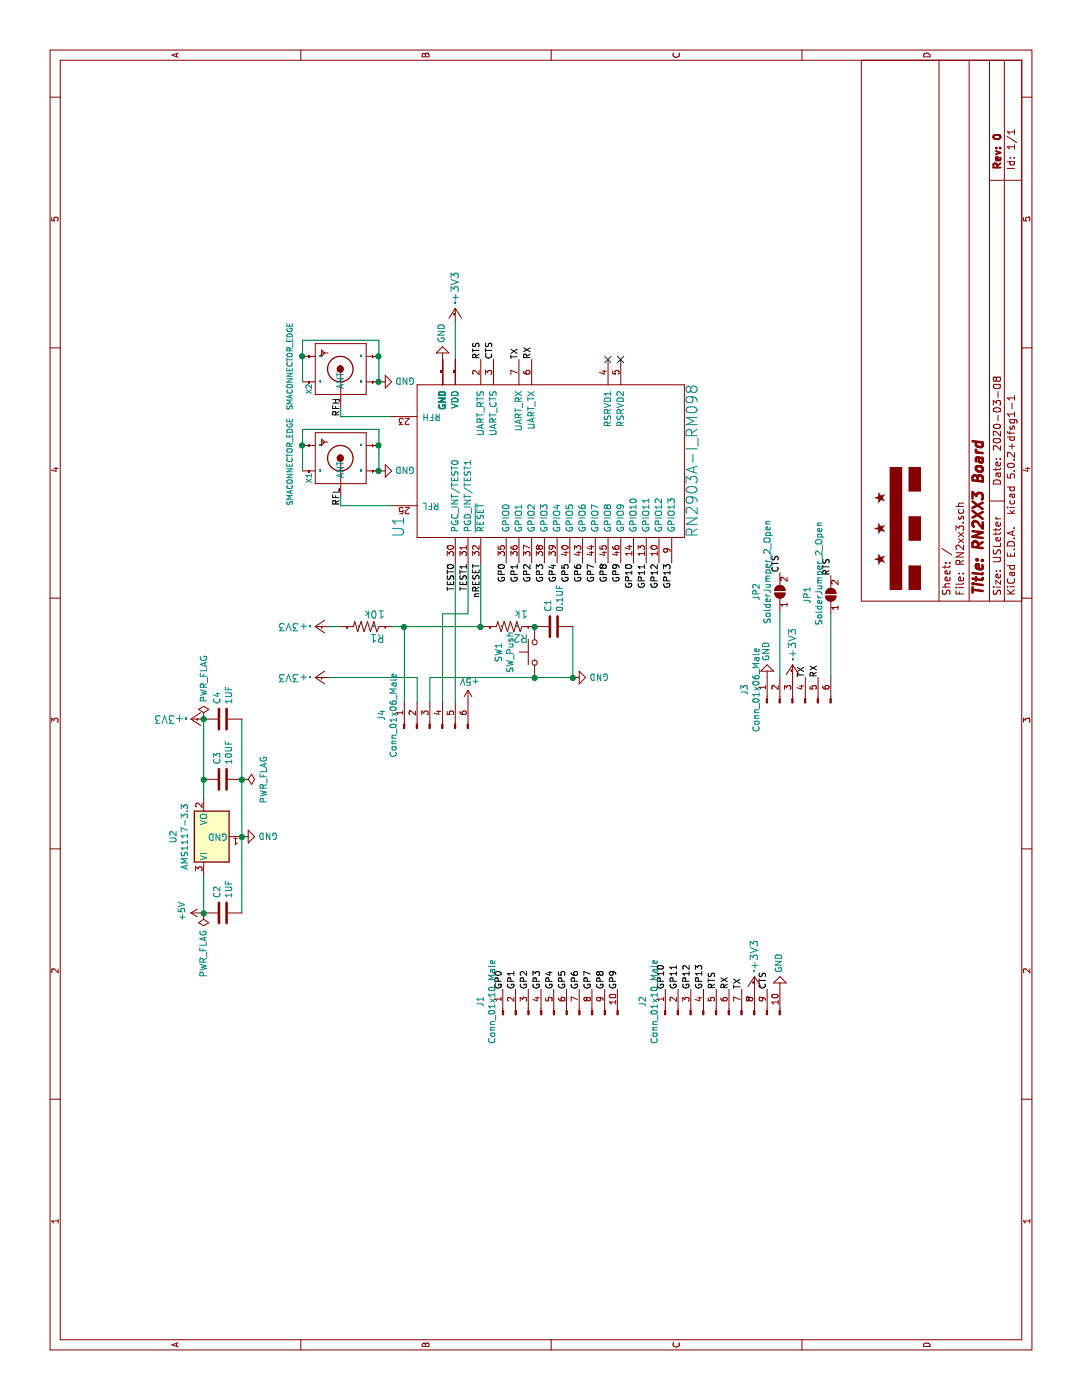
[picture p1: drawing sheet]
EESchema Schematic File Version 4
LIBS:RN2xx3-cache
EELAYER 26 0
EELAYER END
$Descr USLetter 11000 8500
encoding utf-8
Sheet 1 1
Title "RN2XX3 Board"
Date "2020-03-08"
Rev "0"
Comp ""
Comment1 ""
Comment2 ""
Comment3 ""
Comment4 ""
$EndDescr
Text Label 7725 2675 0    50   ~ 0
RFH
Wire Wire Line
	7725 3075 7725 2675
Wire Wire Line
	5675 3375 5675 4200
Wire Wire Line
	8475 3575 8175 3575
Wire Wire Line
	6075 2575 6075 2675
Wire Wire Line
	5675 3275 5675 2575
Wire Wire Line
	6575 3775 6075 3775
Wire Wire Line
	6075 3775 6075 3175
Wire Wire Line
	6075 3175 5475 3175
Wire Wire Line
	6075 3175 6075 3075
Connection ~ 6075 3175
Wire Wire Line
	6575 3675 6175 3675
Wire Wire Line
	6175 3675 6175 3475
Wire Wire Line
	6175 3475 5475 3475
Wire Wire Line
	6575 3575 5475 3575
$Comp
L RN2xx3-rescue:LETTER_L-dongle-eagle-import-RN2903_Antenna-rescue #FRAME1
U 1 0
P 1000 7900
F 0 "#FRAME1" H 1000 7900 50  0001 C CNN
F 1 "LETTER_L" H 1000 7900 50  0001 C CNN
F 2 "" H 1000 7900 50  0001 C CNN
F 3 "" H 1000 7900 50  0001 C CNN
	1    1000 7900
	1    0    0    -1  
$EndComp
$Comp
L RN2xx3-rescue:R-US_R0603-dongle-eagle-import-RN2903_Antenna-rescue R1
U 1 0
P 6075 2875
F 0 "R1" H 5925 2934 59  0000 L BNN
F 1 "10k" H 5925 2745 59  0000 L BNN
F 2 "Resistor_SMD:R_0603_1608Metric_Pad1.05x0.95mm_HandSolder" H 6075 2875 50  0001 C CNN
F 3 "" H 6075 2875 50  0001 C CNN
	1    6075 2875
	0    -1   -1   0   
$EndComp
$Comp
L RN2xx3-rescue:+3V3-dongle-eagle-import-RN2903_Antenna-rescue #+3V0102
U 1 0
P 6075 2475
F 0 "#+3V0102" H 6075 2475 50  0001 C CNN
F 1 "+3V3" V 6105 2525 59  0000 L BNN
F 2 "" H 6075 2475 50  0001 C CNN
F 3 "" H 6075 2475 50  0001 C CNN
	1    6075 2475
	1    0    0    -1  
$EndComp
$Comp
L RN2xx3-rescue:+3V3-dongle-eagle-import-RN2903_Antenna-rescue #+3V0103
U 1 0
P 5675 2475
F 0 "#+3V0103" H 5675 2475 50  0001 C CNN
F 1 "+3V3" V 5705 2525 59  0000 L BNN
F 2 "" H 5675 2475 50  0001 C CNN
F 3 "" H 5675 2475 50  0001 C CNN
	1    5675 2475
	1    0    0    -1  
$EndComp
$Comp
L power:GND #PWR0101
U 1 1
P 8175 3475
F 0 "#PWR0101" H 8175 3225 50  0001 C CNN
F 1 "GND" V 8180 3347 50  0000 R CNN
F 2 "" H 8175 3475 50  0001 C CNN
F 3 "" H 8175 3475 50  0001 C CNN
	1    8175 3475
	0    -1   -1   0   
$EndComp
$Comp
L RN2xx3-rescue:+3V3-dongle-eagle-import-RN2903_Antenna-rescue #+3V0104
U 1 0
P 8575 3575
F 0 "#+3V0104" H 8575 3575 50  0001 C CNN
F 1 "+3V3" V 8605 3625 59  0000 L BNN
F 2 "" H 8575 3575 50  0001 C CNN
F 3 "" H 8575 3575 50  0001 C CNN
	1    8575 3575
	0    1    1    0   
$EndComp
$Comp
L RN2xx3-rescue:RN2xx3A-I_RM098-dongle-eagle-import-RN2xx3_Antenna-rescue U1
U 1 0
P 7375 4375
F 0 "U1" H 6774 5577 85  0000 L BNN
F 1 "RN2903A-I_RM098" H 6773 3271 85  0000 L BNN
F 2 "User_PCB_Libraries:Microchip_RN2903A-w_3D" H 7375 4375 50  0001 C CNN
F 3 "" H 7375 4375 50  0001 C CNN
	1    7375 4375
	1    0    0    -1  
$EndComp
Wire Wire Line
	5475 3375 5675 3375
Wire Wire Line
	5475 3275 5675 3275
$Comp
L Connector:Conn_01x06_Male J4
U 1 1
P 5275 3375
F 0 "J4" H 5381 3753 50  0000 C CNN
F 1 "Conn_01x06_Male" H 5381 3662 50  0000 C CNN
F 2 "Connector_PinHeader_2.54mm:PinHeader_1x06_P2.54mm_Vertical" H 5275 3375 50  0001 C CNN
F 3 "~" H 5275 3375 50  0001 C CNN
	1    5275 3375
	1    0    0    -1  
$EndComp
Text Label 3225 3950 0    50   ~ 0
GP0
Text Label 3225 4050 0    50   ~ 0
GP1
Text Label 3225 4150 0    50   ~ 0
GP2
Text Label 3225 4250 0    50   ~ 0
GP3
Text Label 3225 4350 0    50   ~ 0
GP4
Text Label 3225 4450 0    50   ~ 0
GP5
Text Label 3225 4650 0    50   ~ 0
GP7
Text Label 3225 4550 0    50   ~ 0
GP6
Text Label 3225 4750 0    50   ~ 0
GP8
Text Label 3225 4850 0    50   ~ 0
GP9
Text Label 3225 5525 0    50   ~ 0
GP13
Text Label 3225 5425 0    50   ~ 0
GP12
Text Label 3225 5325 0    50   ~ 0
GP11
Text Label 3225 5225 0    50   ~ 0
GP10
Text Label 6575 3975 2    50   ~ 0
GP0
Text Label 6575 4075 2    50   ~ 0
GP1
Text Label 6575 4175 2    50   ~ 0
GP2
Text Label 6575 4275 2    50   ~ 0
GP3
Text Label 6575 4375 2    50   ~ 0
GP4
Text Label 6575 4475 2    50   ~ 0
GP5
Text Label 6575 4675 2    50   ~ 0
GP7
Text Label 6575 4575 2    50   ~ 0
GP6
Text Label 6575 4775 2    50   ~ 0
GP8
Text Label 6575 4875 2    50   ~ 0
GP9
Text Label 6575 5075 2    50   ~ 0
GP11
Text Label 6575 4975 2    50   ~ 0
GP10
Text Label 6575 5275 2    50   ~ 0
GP13
Text Label 6575 5175 2    50   ~ 0
GP12
Text Label 6475 6525 0    50   ~ 0
RTS
Text Label 6500 6125 0    50   ~ 0
CTS
Text Label 5675 6325 0    50   ~ 0
TX
Text Label 5675 6425 0    50   ~ 0
RX
Text Label 6575 3575 2    50   ~ 0
TEST0
Text Label 6575 3675 2    50   ~ 0
TEST1
Text Label 6575 3775 2    50   ~ 0
nRESET
$Comp
L Connector:Conn_01x06_Male J3
U 1 1
P 5475 6225
F 0 "J3" H 5581 6603 50  0000 C CNN
F 1 "Conn_01x06_Male" H 5581 6512 50  0000 C CNN
F 2 "Connector_PinHeader_2.54mm:PinHeader_1x06_P2.54mm_Vertical" H 5475 6225 50  0001 C CNN
F 3 "~" H 5475 6225 50  0001 C CNN
	1    5475 6225
	1    0    0    -1  
$EndComp
$Comp
L power:GND #PWR0103
U 1 1
P 5675 6025
F 0 "#PWR0103" H 5675 5775 50  0001 C CNN
F 1 "GND" V 5680 5897 50  0000 R CNN
F 2 "" H 5675 6025 50  0001 C CNN
F 3 "" H 5675 6025 50  0001 C CNN
	1    5675 6025
	0    -1   -1   0   
$EndComp
Text Label 8175 3775 0    50   ~ 0
RTS
Text Label 8175 3875 0    50   ~ 0
CTS
Text Label 8175 4075 0    50   ~ 0
TX
Text Label 8175 4175 0    50   ~ 0
RX
$Comp
L power:GND #PWR0104
U 1 1
P 3225 6125
F 0 "#PWR0104" H 3225 5875 50  0001 C CNN
F 1 "GND" V 3230 5997 50  0000 R CNN
F 2 "" H 3225 6125 50  0001 C CNN
F 3 "" H 3225 6125 50  0001 C CNN
	1    3225 6125
	0    -1   -1   0   
$EndComp
$Comp
L RN2xx3-rescue:SMACONNECTOR_EDGE-smaconnector_edge X2
U 1 1
P 8100 2675
F 0 "X2" H 7900 2925 42  0000 L CNN
F 1 "SMACONNECTOR_EDGE" H 7775 3075 42  0000 L CNN
F 2 "User_PCB_Libraries:SMA_RF_Solutions" H 8100 2675 50  0001 C CNN
F 3 "" H 8100 2675 50  0001 C CNN
	1    8100 2675
	1    0    0    -1  
$EndComp
$Comp
L power:GND #PWR0105
U 1 1
P 8000 2975
F 0 "#PWR0105" H 8000 2725 50  0001 C CNN
F 1 "GND" V 8005 2847 50  0000 R CNN
F 2 "" H 8000 2975 50  0001 C CNN
F 3 "" H 8000 2975 50  0001 C CNN
	1    8000 2975
	1    0    0    -1  
$EndComp
Wire Wire Line
	8325 2975 8325 2375
$Comp
L power:GND #PWR0106
U 1 1
P 5675 4500
F 0 "#PWR0106" H 5675 4250 50  0001 C CNN
F 1 "GND" V 5680 4372 50  0000 R CNN
F 2 "" H 5675 4500 50  0001 C CNN
F 3 "" H 5675 4500 50  0001 C CNN
	1    5675 4500
	1    0    0    -1  
$EndComp
$Comp
L Regulator_Linear:AMS1117-3.3 U2
U 1 1
P 4425 1600
F 0 "U2" H 4425 1842 50  0000 C CNN
F 1 "AMS1117-3.3" H 4425 1751 50  0000 C CNN
F 2 "Package_TO_SOT_SMD:SOT-223-3_TabPin2" H 4425 1800 50  0001 C CNN
F 3 "http://www.advanced-monolithic.com/pdf/ds1117.pdf" H 4525 1350 50  0001 C CNN
	1    4425 1600
	1    0    0    -1  
$EndComp
$Comp
L power:GND #PWR0102
U 1 1
P 4425 1900
F 0 "#PWR0102" H 4425 1650 50  0001 C CNN
F 1 "GND" V 4430 1772 50  0000 R CNN
F 2 "" H 4425 1900 50  0001 C CNN
F 3 "" H 4425 1900 50  0001 C CNN
	1    4425 1900
	1    0    0    -1  
$EndComp
$Comp
L RN2xx3-rescue:+3V3-dongle-eagle-import-RN2903_Antenna-rescue #+3V0101
U 1 0
P 5350 1500
F 0 "#+3V0101" H 5350 1500 50  0001 C CNN
F 1 "+3V3" V 5380 1550 59  0000 L BNN
F 2 "" H 5350 1500 50  0001 C CNN
F 3 "" H 5350 1500 50  0001 C CNN
	1    5350 1500
	1    0    0    -1  
$EndComp
Wire Wire Line
	3825 1900 4425 1900
Connection ~ 4425 1900
Wire Wire Line
	3825 1600 4125 1600
$Comp
L power:+5V #PWR0107
U 1 1
P 3825 1600
F 0 "#PWR0107" H 3825 1450 50  0001 C CNN
F 1 "+5V" H 3840 1773 50  0000 C CNN
F 2 "" H 3825 1600 50  0001 C CNN
F 3 "" H 3825 1600 50  0001 C CNN
	1    3825 1600
	1    0    0    -1  
$EndComp
Connection ~ 3825 1600
Connection ~ 5350 1600
Connection ~ 4875 1900
Wire Wire Line
	4875 1900 5350 1900
Wire Wire Line
	4425 1900 4875 1900
$Comp
L power:PWR_FLAG #FLG0101
U 1 1
P 3825 1600
F 0 "#FLG0101" H 3825 1675 50  0001 C CNN
F 1 "PWR_FLAG" V 3825 1728 50  0000 L CNN
F 2 "" H 3825 1600 50  0001 C CNN
F 3 "~" H 3825 1600 50  0001 C CNN
	1    3825 1600
	0    -1   -1   0   
$EndComp
$Comp
L power:PWR_FLAG #FLG0102
U 1 1
P 5350 1600
F 0 "#FLG0102" H 5350 1675 50  0001 C CNN
F 1 "PWR_FLAG" V 5350 1728 50  0000 L CNN
F 2 "" H 5350 1600 50  0001 C CNN
F 3 "~" H 5350 1600 50  0001 C CNN
	1    5350 1600
	0    1    1    0   
$EndComp
$Comp
L power:PWR_FLAG #FLG0103
U 1 1
P 4875 1900
F 0 "#FLG0103" H 4875 1975 50  0001 C CNN
F 1 "PWR_FLAG" H 4875 2073 50  0000 C CNN
F 2 "" H 4875 1900 50  0001 C CNN
F 3 "~" H 4875 1900 50  0001 C CNN
	1    4875 1900
	-1   0    0    1   
$EndComp
Text Label 7025 2675 0    50   ~ 0
RFL
Wire Wire Line
	7025 3075 7025 2675
$Comp
L RN2xx3-rescue:SMACONNECTOR_EDGE-smaconnector_edge X1
U 1 1
P 7400 2675
F 0 "X1" H 7200 2925 42  0000 L CNN
F 1 "SMACONNECTOR_EDGE" H 7025 3075 42  0000 L CNN
F 2 "User_PCB_Libraries:SMA_RF_Solutions" H 7400 2675 50  0001 C CNN
F 3 "" H 7400 2675 50  0001 C CNN
	1    7400 2675
	1    0    0    -1  
$EndComp
$Comp
L power:GND #PWR0108
U 1 1
P 7300 2975
F 0 "#PWR0108" H 7300 2725 50  0001 C CNN
F 1 "GND" V 7305 2847 50  0000 R CNN
F 2 "" H 7300 2975 50  0001 C CNN
F 3 "" H 7300 2975 50  0001 C CNN
	1    7300 2975
	1    0    0    -1  
$EndComp
Wire Wire Line
	7300 2975 7500 2975
Connection ~ 7300 2975
Wire Wire Line
	7500 2975 7625 2975
Wire Wire Line
	7625 2975 7625 2375
Wire Wire Line
	7625 2375 7500 2375
Connection ~ 7500 2975
Wire Wire Line
	7300 2375 7500 2375
Connection ~ 7500 2375
Wire Wire Line
	8000 2975 8200 2975
Wire Wire Line
	8000 2375 8200 2375
Connection ~ 8000 2975
Wire Wire Line
	8200 2375 8325 2375
Connection ~ 8200 2375
Wire Wire Line
	8200 2975 8325 2975
Connection ~ 8200 2975
Wire Wire Line
	7725 2675 7800 2675
Wire Wire Line
	7025 2675 7100 2675
$Comp
L power:+5V #PWR0109
U 1 1
P 5475 3675
F 0 "#PWR0109" H 5475 3525 50  0001 C CNN
F 1 "+5V" H 5490 3848 50  0000 C CNN
F 2 "" H 5475 3675 50  0001 C CNN
F 3 "" H 5475 3675 50  0001 C CNN
	1    5475 3675
	0    1    1    0   
$EndComp
$Comp
L RN2xx3-rescue:+3V3-dongle-eagle-import-RN2903_Antenna-rescue #+3V0105
U 1 0
P 5775 6225
F 0 "#+3V0105" H 5775 6225 50  0001 C CNN
F 1 "+3V3" V 5805 6275 59  0000 L BNN
F 2 "" H 5775 6225 50  0001 C CNN
F 3 "" H 5775 6225 50  0001 C CNN
	1    5775 6225
	0    1    1    0   
$EndComp
Text Label 3225 5625 0    50   ~ 0
RTS
Text Label 3225 6025 0    50   ~ 0
CTS
Text Label 3225 5725 0    50   ~ 0
RX
Text Label 3225 5825 0    50   ~ 0
TX
$Comp
L RN2xx3-rescue:+3V3-dongle-eagle-import-RN2903_Antenna-rescue #+3V0106
U 1 0
P 3325 5925
F 0 "#+3V0106" H 3325 5925 50  0001 C CNN
F 1 "+3V3" V 3355 5975 59  0000 L BNN
F 2 "" H 3325 5925 50  0001 C CNN
F 3 "" H 3325 5925 50  0001 C CNN
	1    3325 5925
	0    1    1    0   
$EndComp
NoConn ~ 8175 4875
NoConn ~ 8175 4775
$Comp
L Connector:Conn_01x10_Male J2
U 1 1
P 3025 5625
F 0 "J2" H 3131 6203 50  0000 C CNN
F 1 "Conn_01x10_Male" H 3131 6112 50  0000 C CNN
F 2 "Connector_PinHeader_2.54mm:PinHeader_1x10_P2.54mm_Vertical" H 3025 5625 50  0001 C CNN
F 3 "~" H 3025 5625 50  0001 C CNN
	1    3025 5625
	1    0    0    -1  
$EndComp
$Comp
L Connector:Conn_01x10_Male J1
U 1 1
P 3025 4350
F 0 "J1" H 3131 4928 50  0000 C CNN
F 1 "Conn_01x10_Male" H 3131 4837 50  0000 C CNN
F 2 "Connector_PinHeader_2.54mm:PinHeader_1x10_P2.54mm_Vertical" H 3025 4350 50  0001 C CNN
F 3 "~" H 3025 4350 50  0001 C CNN
	1    3025 4350
	1    0    0    -1  
$EndComp
$Comp
L Switch:SW_Push SW1
U 1 1
P 5875 4200
F 0 "SW1" H 5875 4485 50  0000 C CNN
F 1 "SW_Push" H 5875 4394 50  0000 C CNN
F 2 "User_PCB_Libraries:SW_SPST_CK_KXT3_3D_Handsolder" H 5875 4400 50  0001 C CNN
F 3 "" H 5875 4400 50  0001 C CNN
	1    5875 4200
	1    0    0    -1  
$EndComp
Wire Wire Line
	6075 3775 6075 3800
Connection ~ 6075 3775
$Comp
L Device:C C1
U 1 1
P 6075 4350
F 0 "C1" H 6190 4396 50  0000 L CNN
F 1 "0.1UF" H 6190 4305 50  0000 L CNN
F 2 "Capacitor_SMD:C_0805_2012Metric_Pad1.15x1.40mm_HandSolder" H 6113 4200 50  0001 C CNN
F 3 "~" H 6075 4350 50  0001 C CNN
	1    6075 4350
	1    0    0    -1  
$EndComp
$Comp
L RN2xx3-rescue:R-US_R0603-dongle-eagle-import-RN2903_Antenna-rescue R2
U 1 0
P 6075 4000
F 0 "R2" H 5925 4059 59  0000 L BNN
F 1 "1k" H 5925 3870 59  0000 L BNN
F 2 "Resistor_SMD:R_0603_1608Metric_Pad1.05x0.95mm_HandSolder" H 6075 4000 50  0001 C CNN
F 3 "" H 6075 4000 50  0001 C CNN
	1    6075 4000
	0    -1   -1   0   
$EndComp
Connection ~ 5675 4200
Connection ~ 6075 4200
Wire Wire Line
	6075 4500 5675 4500
Wire Wire Line
	5675 4200 5675 4500
Connection ~ 5675 4500
$Comp
L Device:C C4
U 1 1
P 5350 1750
F 0 "C4" H 5465 1796 50  0000 L CNN
F 1 "1UF" H 5465 1705 50  0000 L CNN
F 2 "Capacitor_SMD:C_0805_2012Metric_Pad1.15x1.40mm_HandSolder" H 5388 1600 50  0001 C CNN
F 3 "~" H 5350 1750 50  0001 C CNN
	1    5350 1750
	1    0    0    -1  
$EndComp
$Comp
L Device:C C3
U 1 1
P 4875 1750
F 0 "C3" H 4990 1796 50  0000 L CNN
F 1 "10UF" H 4990 1705 50  0000 L CNN
F 2 "Capacitor_SMD:C_0805_2012Metric_Pad1.15x1.40mm_HandSolder" H 4913 1600 50  0001 C CNN
F 3 "~" H 4875 1750 50  0001 C CNN
	1    4875 1750
	1    0    0    -1  
$EndComp
$Comp
L Device:C C2
U 1 1
P 3825 1750
F 0 "C2" H 3940 1796 50  0000 L CNN
F 1 "1UF" H 3940 1705 50  0000 L CNN
F 2 "Capacitor_SMD:C_0805_2012Metric_Pad1.15x1.40mm_HandSolder" H 3863 1600 50  0001 C CNN
F 3 "~" H 3825 1750 50  0001 C CNN
	1    3825 1750
	1    0    0    -1  
$EndComp
Wire Wire Line
	4725 1600 4875 1600
Connection ~ 4875 1600
Wire Wire Line
	4875 1600 5350 1600
$Comp
L Jumper:SolderJumper_2_Open JP2
U 1 1
P 6350 6125
F 0 "JP2" H 6350 6310 50  0000 C CNN
F 1 "SolderJumper_2_Open" H 6507 6223 50  0000 C CNN
F 2 "Jumper:SolderJumper-2_P1.3mm_Open_RoundedPad1.0x1.5mm" H 6350 6125 50  0001 C CNN
F 3 "~" H 6350 6125 50  0001 C CNN
	1    6350 6125
	1    0    0    -1  
$EndComp
$Comp
L Jumper:SolderJumper_2_Open JP1
U 1 1
P 6325 6525
F 0 "JP1" H 6325 6710 50  0000 C CNN
F 1 "SolderJumper_2_Open" H 6494 6618 50  0000 C CNN
F 2 "Jumper:SolderJumper-2_P1.3mm_Open_RoundedPad1.0x1.5mm" H 6325 6525 50  0001 C CNN
F 3 "~" H 6325 6525 50  0001 C CNN
	1    6325 6525
	1    0    0    -1  
$EndComp
Wire Wire Line
	5676 6125 6200 6125
Wire Wire Line
	5675 6525 6175 6525
$EndSCHEMATC
